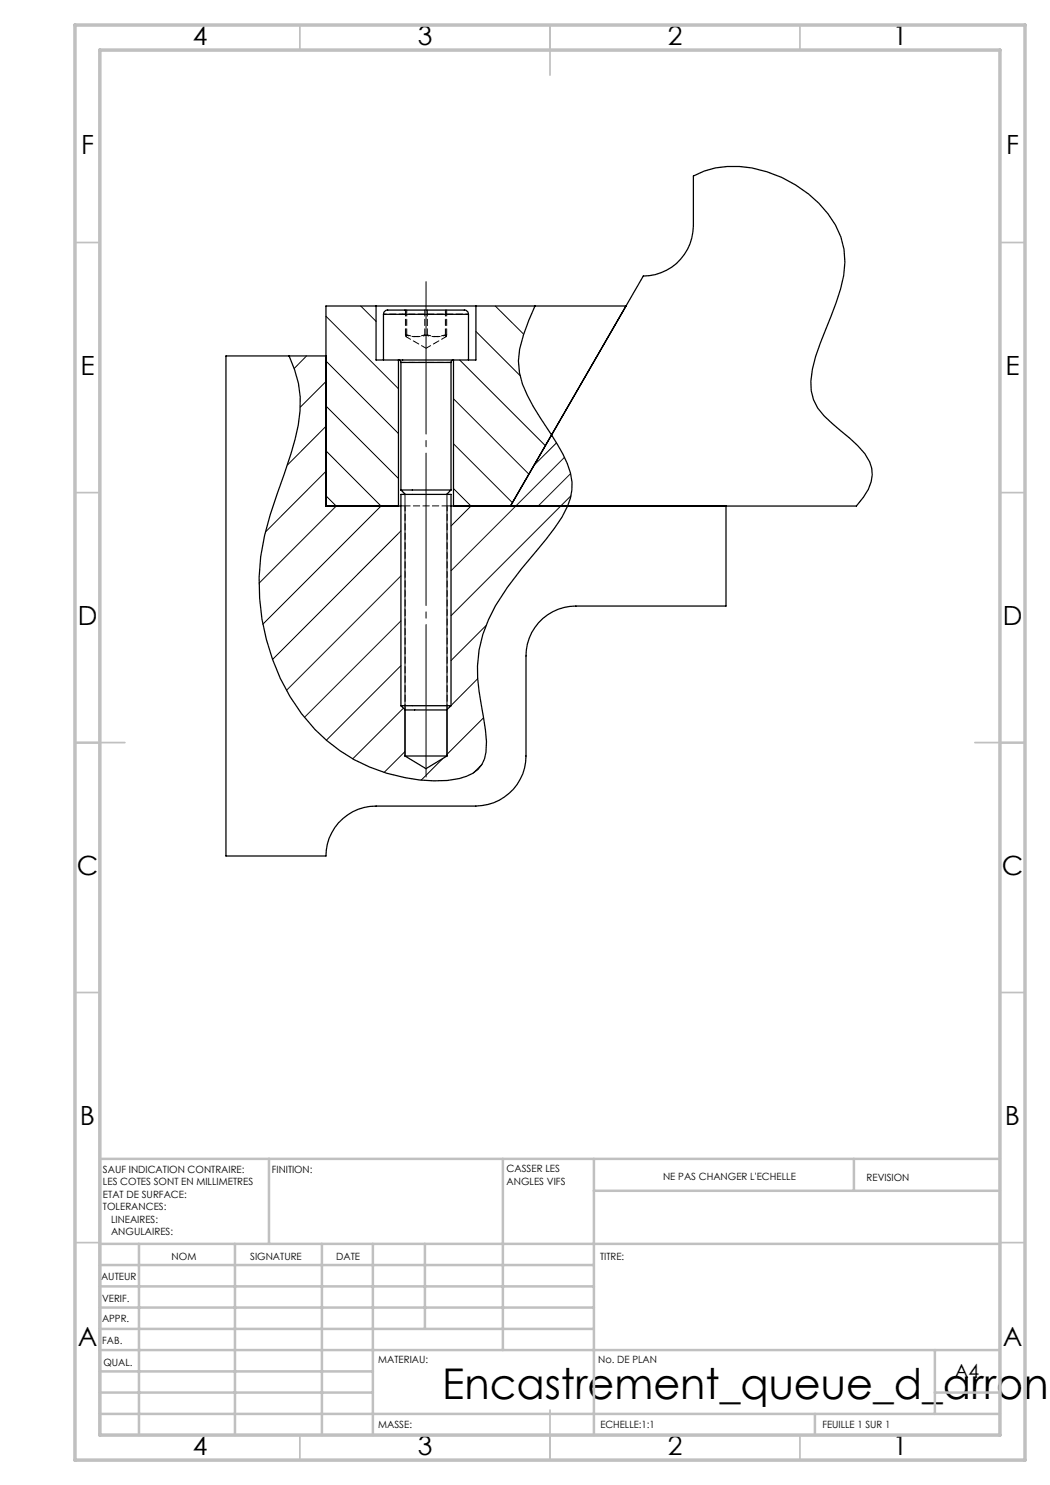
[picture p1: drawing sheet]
<svg xmlns="http://www.w3.org/2000/svg" width="210mm" height="297mm" viewBox="0 0 210 297" stroke-linecap="round" stroke-linejoin="round" font-family="sans-serif">
<path d="M85.2 155.7v-99.7" fill="none" stroke="#000" stroke-width=".2" stroke-dasharray="30.5 1.3 1.3 1.3" stroke-dashoffset="-.3"/>
<g fill="none" stroke="#000" stroke-width=".2">
<path d="M61.3 71.2l-2.5 2.5M65.2 76.3l-5.2 5.2M65.2 63.2l14.5 14.5M65.2 72.2l14.5 14.5M72.1 61.2l3.1 3.1M90.7 79.8l15.1 15M91.9 72l17.2 17.1M95.2 66.3l8.8 8.8M99.1 61.2l5.6 5.6M65.2 90.2l11 11-23.6 23.6M65.2 99.2l2 2-15.4 15.4M65.2 94.3l-12.1 12.1"/>
<path d="M65.2 85.3l-7.7 7.7M65.2 81.2l14.5 14.5M81 98.9v52.3M89.4 98.9v52.3M90.7 97.7l3.5 3.5-4 4M90.7 88.8l11.8 11.7M111.3 88.6l-4.5 4.5M112.9 91.5l-22.7 22.7M114.1 94.7l-6.5 6.5M114.2 99.2l-24 24M80.2 115.2l-22.9 22.9M80.2 106.2l-25.7 25.7"/>
<path d="M80.2 133.1l-14.9 15M80.2 124.2l-19.3 19.3M95.5 135.7l-5.3 5.4M97.2 125.1l-7 7M80.7 141.6l-10.1 10.2M81 150.3l-4.2 4.2M88.6 151.7l-4.4 4.3M96.4 152.8l-1.7 1.8M96.7 143.6l-7.3 7.3"/>
</g>
<g fill="none" stroke="#c0c0c0" stroke-width=".35">
<path d="M60 5v5M110 5v10M160 5v5M15 48.5h5M200 48.5h5M15 98.5h5M200 98.5h5M15 148.5h10M195 148.5h10M15 198.5h5M200 198.5h5M15 248.5h5"/>
<path d="M200 248.5h5M60 287v5M110 282v10M160 287v5"/>
</g>
<g fill="none" stroke="#c0c0c0" stroke-width=".5">
<path d="M53.8 231.8v17M100.6 231.8v38.2M118.8 231.8v55.2M118.8 238.2h81.2M170.8 231.8v6.4M200 231.8h-180v55.2M20 248.8h180M20 257.3h98.8M20 253h98.8M27.8 248.8v38.2M47 248.8v38.2M64.4 248.8v38.2"/>
<path d="M74.6 248.8v38.2M85 248.8v17M20 265.8h98.8M20 261.5h98.8M20 278.5h54.6M20 274.3h54.6M20 270h180M187 278.5h13M187 270v12.8M20 282.8h180M163 282.8v4.2"/>
</g>
<path d="M15 5h190v287h-190zM20 10h180v277h-180z" fill="none" stroke="#c0c0c0" stroke-width=".7"/>
<g fill="none" stroke="#000" stroke-width=".25">
<path d="M65.2 71.2h-20v100h20a10 10 0 0 1 10-10h20a10.1 10.1 0 0 0 10-10v-20a10 10 0 0 1 10-10h30v-20M75.2 61.2h20M75.2 61.2h-10v40h15M75.2 61.2v10.8h1.5M76.7 62.9a.94 .94 0 0 1 1.2-.9h14a1.93 1.93 0 0 1 1.7 .4l.1 .5M76.7 72h17M76.7 62.9h17M76.7 62.9v9.1M80.2 72.5l-.2-.4-.3-.1v29.2M80.2 72.5h10M80.2 72.5v25.5M90.2 72.5l.1-.4 .4-.1v29.2"/>
<path d="M90.2 72.5v25.5M93.7 62.9v9.1M95.2 61.2h30M95.2 61.2v10.8h-1.5M107 61.2a31 31 0 0 0-3.3 11 17.5 17.5 0 0 0 3 9.1l1.4 2.3a54.3 54.3 0 0 1 5.4 9.1 10.8 10.8 0 0 1-1.1 10.7 91.1 91.1 0 0 1-8 10.3l-2.9 3.7a27 27 0 0 0-6 18.3l.7 5.2a34.5 34.5 0 0 1 1 9.6 5.5 5.5 0 0 1-3.9 4.8 20.4 20.4 0 0 1-9.4 .7 34.2 34.2 0 0 1-27.8-20.3 44.4 44.4 0 0 1-2.1-32.8l1.4-4.1a88.6 88.6 0 0 0 4.3-13.8 21.3 21.3 0 0 0-1.9-13.8M80.2 98h10M80.2 98l.9 .9M90.2 98l-.9 .9M90.2 101.2h81.1a10 10 0 0 0 3.1-6.2 7.6 7.6 0 0 0-2.8-5.9l-1.7-1.5a37.4 37.4 0 0 1-6.4-6 9.8 9.8 0 0 1-1-7.8 65.8 65.8 0 0 1 3.7-10.5 32.1 32.1 0 0 0 2.8-10.8 17.2 17.2 0 0 0-7.3-13.7 24 24 0 0 0-18.6-5.2l-2.3 .6-2.1 1v10a10.1 10.1 0 0 1-10 10l-26.6 46M80.2 141.1v-42.2h10v42.2M80.2 141.1h10M80.2 141.1l.9 .9h8.2l.9-.9"/>
<path d="M81 151.2h8.4M81 141.9v9.3M81 151.2l4.2 2.5 4.2-2.5M89.4 141.9v9.3"/>
</g>
<path d="M81 101.2v40.7M89.4 141.9v-40.7" fill="none" stroke="#000" stroke-width=".2" stroke-dasharray="1.3 .6" stroke-dashoffset=".3"/>
<path d="M80.2 72.5h10M81.1 67l.1 .3 .1-.3M81.3 67a6.1 6.1 0 0 0 4.2 0M89.1 67a6.1 6.1 0 0 1-4.1 0M89.3 67l-.1 .3-.1-.3M80.2 101.2h.8M89.4 101.2h.8" fill="none" stroke="#000" stroke-width=".2" stroke-dasharray="1.3 .6" stroke-dashoffset=".4"/>
<path d="M81.2 67.3l4 2.3M85.2 69.6l4-2.3M89.4 101.2h-8.4" fill="none" stroke="#000" stroke-width=".2" stroke-dasharray="1.3 .6" stroke-dashoffset=".2"/>
<path d="M85 67a5.4 5.4 0 0 1-3.9 0M85.5 67a5.4 5.4 0 0 0 3.8 0" fill="none" stroke="#000" stroke-width=".2" stroke-dasharray="1.3 .6" stroke-dashoffset=".6"/>
<path d="M81.1 62v5M81.3 62v5M85 62v5M85.5 62v5M89.1 62v5M89.3 62v5" fill="none" stroke="#000" stroke-width=".2" stroke-dasharray="1.3 .6"/>
<path d="M76.7 62.8h17" fill="none" stroke="#000" stroke-width=".2" stroke-dasharray="1.3 .6" stroke-dashoffset=".7"/>
<text font-size="8.5" x="88.4" y="279.7">Encastrement_queue_d_arrond</text>
<g font-size="5.3">
<text x="38.5" y="9">4</text>
<text x="83.5" y="9">3</text>
<text x="133.6" y="9">2</text>
<text x="178.6" y="9">1</text>
<text x="16.2" y="30.8">F</text>
<text x="201.2" y="30.8">F</text>
<text x="16.1" y="75">E</text>
<text x="201.1" y="75">E</text>
<text x="15.5" y="125">D</text>
<text x="200.5" y="125">D</text>
<text x="15.4" y="175">C</text>
<text x="200.4" y="175">C</text>
<text x="16" y="225">B</text>
<text x="201" y="225">B</text>
<text x="15.5" y="269.3">A</text>
<text x="200.5" y="269.3">A</text>
<text x="38.5" y="291">4</text>
<text x="83.5" y="291">3</text>
<text x="133.6" y="291">2</text>
<text x="178.6" y="291">1</text>
</g>
<text font-size="3.9" x="190.9" y="275.5">A4</text>
<g font-size="2">
<text x="20.6" y="234.6">SAUF INDICATION CONTRAIRE:</text>
<text x="20.6" y="237.1">LES COTES SONT EN MILLIMETRES</text>
<text x="20.6" y="239.6">ETAT DE SURFACE:</text>
<text x="54.4" y="234.6">FINITION:</text>
<text x="101.3" y="234.5">CASSER LES</text>
<text x="101.3" y="237">ANGLES VIFS</text>
<text x="132.6" y="236">NE PAS CHANGER L'ECHELLE</text>
<text x="173.3" y="236.2">REVISION</text>
<text x="20.6" y="242.1">TOLERANCES:</text>
<text x="22.2" y="244.6">LINEAIRES:</text>
<text x="22.2" y="247.1">ANGULAIRES:</text>
<text x="34.3" y="252">NOM</text>
<text x="50" y="251.9">SIGNATURE</text>
<text x="67.2" y="251.9">DATE</text>
<text x="120" y="251.9">TITRE:</text>
<text x="20.2" y="256.1">AUTEUR</text>
<text x="20.4" y="260.3">VERIF.</text>
<text x="20.4" y="264.4">APPR.</text>
<text x="20.5" y="268.8">FAB.</text>
<text x="20.7" y="273.1">QUAL.</text>
<text x="75.7" y="272.5">MATERIAU:</text>
<text x="119.6" y="272.5">No. DE PLAN</text>
<text x="75.6" y="285.5">MASSE:</text>
<text x="120.1" y="285.6">ECHELLE:1:1</text>
<text x="164.5" y="285.6">FEUILLE 1 SUR 1</text>
</g>
</svg>
